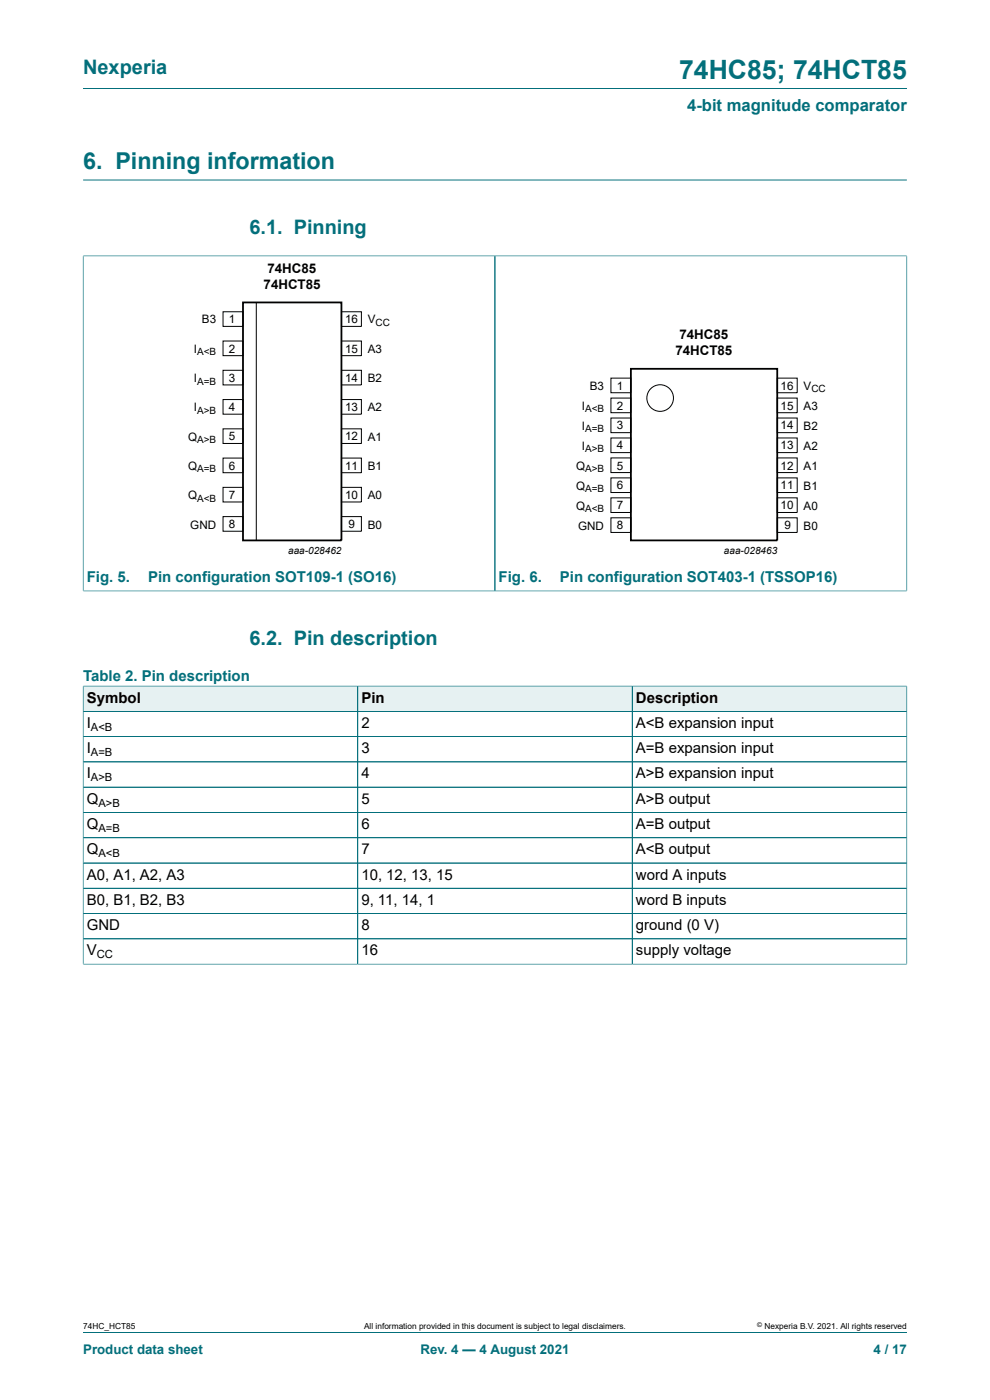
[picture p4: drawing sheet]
<svg xmlns="http://www.w3.org/2000/svg" width="210mm" height="297mm" viewBox="0 0 210 297" stroke-linecap="round" stroke-linejoin="round" font-family="sans-serif">
<path d="M17.6 18.8h174.8M17.6 38.2h174.8M17.6 54.3h174.8M17.6 54.2v71.2M105 54.3v71.1M192.4 54.2v71.2M17.6 125.4h174.8" fill="none" stroke="#036f7b" stroke-width=".21"/>
<g fill="none" stroke="#000" stroke-width=".21">
<path d="M47.3 66.1h4.2v3.1h-4.2zM47.3 72.3h4.2v3.1h-4.2zM47.3 78.6h4.2v3.1h-4.2zM54.4 64.2v50.5M72.4 78.6h4.3v3.1h-4.3zM72.4 66.1h4.3v3.1h-4.3zM72.4 72.3h4.3v3.1h-4.3zM47.3 84.8h4.2v3.1h-4.2zM47.3 91h4.2v3.1h-4.2zM47.3 97.2h4.2v3.1h-4.2zM72.4 91h4.3v3.1h-4.3zM72.4 97.2h4.3v3.1h-4.3z"/>
<path d="M72.4 84.8h4.3v3.1h-4.3zM129.6 80.2h4.2v3.1h-4.2zM129.6 84.4h4.2v3.2h-4.2zM129.6 88.7h4.2v3.1h-4.2zM129.6 92.9h4.2v3.1h-4.2zM129.6 97.1h4.2v3.2h-4.2zM164.9 97.1h4.2v3.2h-4.2zM164.9 88.7h4.2v3.1h-4.2zM164.9 92.9h4.2v3.1h-4.2zM164.9 80.2h4.2v3.1h-4.2zM164.9 84.4h4.2v3.2h-4.2zM47.3 103.4h4.2v3.1h-4.2z"/>
<path d="M47.3 109.6h4.2v3.1h-4.2zM72.4 103.4h4.3v3.1h-4.3zM72.4 109.6h4.3v3.1h-4.3zM129.6 101.4h4.2v3.1h-4.2zM129.6 105.6h4.2v3.1h-4.2zM129.6 109.8h4.2v3.2h-4.2zM164.9 105.6h4.2v3.1h-4.2zM164.9 109.8h4.2v3.2h-4.2zM164.9 101.4h4.2v3.1h-4.2z"/>
<circle cx="140" cy="84.4" r="2.82"/>
</g>
<path d="M51.5 64.2h20.9v50.4h-20.9zM133.8 78.2h31.1v36.4h-31.1z" fill="none" stroke="#000" stroke-width=".38"/>
<path d="M17.7 145.6h58.1v5.2h-58.1z" fill="#e6f1f2"/>
<path d="M17.6 145.5v5.4h58.3v-5.4h-58.3" fill="none" stroke="#036f7b" stroke-width=".21"/>
<path d="M75.9 145.6h58.1v5.2h-58.1z" fill="#e6f1f2"/>
<path d="M75.9 145.5h58.2v5.4h-58.2z" fill="none" stroke="#036f7b" stroke-width=".21"/>
<path d="M134.2 145.6h58.1v5.2h-58.1z" fill="#e6f1f2"/>
<g fill="none" stroke="#036f7b" stroke-width=".21">
<path d="M17.6 150.9h174.8M17.6 156.3h174.8M17.6 145.6v59M17.7 145.5h174.7M75.9 145.6v58.9M134.1 145.5v59M192.4 145.5v59.1M17.6 161.6h174.8M17.6 167h174.8M17.6 172.4h174.8M17.6 177.7h174.8M17.6 183.1h174.8"/>
<path d="M17.6 188.4h174.8M17.6 193.8h174.8M17.6 199.2h174.8M17.6 204.5h174.8M17.6 282.6h174.8"/>
</g>
<text font-size="5.6" fill="#036f7b" x="144.1" y="16.8">74HC85; 74HCT85</text>
<text font-size="4.9" fill="#036f7b" x="17.6" y="35.9">6. Pinning information</text>
<g font-size="4.2" fill="#036f7b">
<text x="17.6" y="15.6">Nexperia</text>
<text x="52.9" y="49.7">6.1. Pinning</text>
<text x="52.9" y="136.8">6.2. Pin description</text>
</g>
<text font-size="3.5" fill="#036f7b" x="145.8" y="23.7">4-bit magnitude comparator</text>
<g font-size="3.2" fill="#036f7b">
<text x="18.4" y="123.5">Fig. 5.</text>
<text x="31.4" y="123.5">Pin configuration SOT109-1 (SO16)</text>
<text x="105.8" y="123.5">Fig. 6.</text>
<text x="118.8" y="123.5">Pin configuration SOT403-1 (TSSOP16)</text>
<text x="17.6" y="144.5">Table 2. Pin description</text>
</g>
<g font-size="3.2">
<text x="18.4" y="149">Symbol</text>
<text x="76.7" y="149">Pin</text>
<text x="134.9" y="149">Description</text>
<text x="18.4" y="154.4">I</text>
<text x="76.7" y="154.4">2</text>
<text x="134.9" y="154.4">A&lt;B expansion input</text>
<text x="18.4" y="159.8">I</text>
<text x="76.7" y="159.8">3</text>
<text x="134.9" y="159.8">A=B expansion input</text>
<text x="18.4" y="165.1">I</text>
<text x="76.7" y="165.1">4</text>
<text x="134.9" y="165.1">A&gt;B expansion input</text>
<text x="18.4" y="170.5">Q</text>
<text x="76.7" y="170.5">5</text>
<text x="134.9" y="170.5">A&gt;B output</text>
<text x="18.4" y="175.9">Q</text>
<text x="76.7" y="175.9">6</text>
<text x="134.9" y="175.9">A=B output</text>
<text x="18.4" y="181.2">Q</text>
<text x="76.7" y="181.2">7</text>
<text x="134.9" y="181.2">A&lt;B output</text>
<text x="18.4" y="186.6">A0, A1, A2, A3</text>
<text x="18.4" y="191.9">B0, B1, B2, B3</text>
<text x="76.7" y="186.6">10, 12, 13, 15</text>
<text x="76.7" y="191.9">9, 11, 14, 1</text>
<text x="134.9" y="186.6">word A inputs</text>
<text x="134.9" y="191.9">word B inputs</text>
<text x="18.4" y="197.3">GND</text>
<text x="76.7" y="197.3">8</text>
<text x="134.9" y="197.3">ground (0 V)</text>
<text x="18.4" y="202.7">V</text>
<text x="76.7" y="202.7">16</text>
<text x="134.9" y="202.7">supply voltage</text>
</g>
<g font-size="2.8">
<text x="56.7" y="57.9">74HC85</text>
<text x="55.9" y="61.3">74HCT85</text>
<text x="144.1" y="72">74HC85</text>
<text x="143.3" y="75.4">74HCT85</text>
</g>
<g font-size="2.8" fill="#036f7b">
<text x="17.6" y="287.2">Product data sheet</text>
<text x="89.2" y="287.2">Rev. 4 — 4 August 2021</text>
<text x="185.3" y="287.2">4 / 17</text>
</g>
<g font-size="2.5">
<text x="42.8" y="68.6">B3</text>
<text x="48.6" y="68.6">1</text>
<text x="73.2" y="68.6">16</text>
<text x="78" y="68.6">V</text>
<text x="41.1" y="74.9">I</text>
<text x="48.6" y="74.8">2</text>
<text x="73.2" y="74.8">15</text>
<text x="78" y="74.9">A3</text>
<text x="41.1" y="81.1">I</text>
<text x="48.6" y="81">3</text>
<text x="73.2" y="81">14</text>
<text x="78" y="81.1">B2</text>
<text x="125.1" y="82.7">B3</text>
<text x="130.8" y="82.7">1</text>
<text x="165.6" y="82.7">16</text>
<text x="170.5" y="82.7">V</text>
<text x="41.1" y="87.3">I</text>
<text x="48.6" y="87.2">4</text>
<text x="73.2" y="87.2">13</text>
<text x="78" y="87.3">A2</text>
<text x="123.4" y="87">I</text>
<text x="130.8" y="86.9">2</text>
<text x="165.6" y="86.9">15</text>
<text x="170.5" y="87">A3</text>
<text x="39.9" y="93.5">Q</text>
<text x="48.6" y="93.4">5</text>
<text x="73.2" y="93.4">12</text>
<text x="78" y="93.5">A1</text>
<text x="123.4" y="91.2">I</text>
<text x="123.4" y="95.4">I</text>
<text x="130.8" y="91.1">3</text>
<text x="130.8" y="95.4">4</text>
<text x="165.6" y="91.1">14</text>
<text x="165.6" y="95.4">13</text>
<text x="170.5" y="91.2">B2</text>
<text x="170.5" y="95.4">A2</text>
<text x="39.9" y="99.7">Q</text>
<text x="48.6" y="99.6">6</text>
<text x="73.2" y="99.6">11</text>
<text x="78" y="99.7">B1</text>
<text x="122.2" y="99.7">Q</text>
<text x="130.8" y="99.6">5</text>
<text x="165.6" y="99.6">12</text>
<text x="170.5" y="99.7">A1</text>
<text x="39.9" y="105.9">Q</text>
<text x="48.6" y="105.8">7</text>
<text x="73.2" y="105.8">10</text>
<text x="78" y="105.9">A0</text>
<text x="122.2" y="103.9">Q</text>
<text x="130.8" y="103.8">6</text>
<text x="165.6" y="103.8">11</text>
<text x="170.5" y="103.9">B1</text>
<text x="40.4" y="112.1">GND</text>
<text x="48.6" y="112.1">8</text>
<text x="74" y="112.1">9</text>
<text x="78" y="112.1">B0</text>
<text x="122.2" y="108.1">Q</text>
<text x="122.6" y="112.4">GND</text>
<text x="130.8" y="108.1">7</text>
<text x="130.8" y="112.3">8</text>
<text x="165.6" y="108.1">10</text>
<text x="166.4" y="112.3">9</text>
<text x="170.5" y="108.1">A0</text>
<text x="170.5" y="112.4">B0</text>
</g>
<g font-size="2.4">
<text x="19.3" y="155">A&lt;B</text>
<text x="19.3" y="160.4">A=B</text>
<text x="19.3" y="165.8">A&gt;B</text>
<text x="20.9" y="171.1">A&gt;B</text>
<text x="20.9" y="176.5">A=B</text>
<text x="20.9" y="181.8">A&lt;B</text>
<text x="20.5" y="203.3">CC</text>
</g>
<g font-size="2.1">
<text x="79.7" y="69.1">CC</text>
<text x="41.8" y="75.4">A&lt;B</text>
<text x="41.8" y="81.6">A=B</text>
<text x="172.1" y="83.2">CC</text>
<text x="41.8" y="87.7">A&gt;B</text>
<text x="124.1" y="87.4">A&lt;B</text>
<text x="41.8" y="94">A&gt;B</text>
<text x="124.1" y="91.7">A=B</text>
<text x="124.1" y="95.9">A&gt;B</text>
<text x="41.8" y="100.2">A=B</text>
<text x="124.1" y="100.1">A&gt;B</text>
<text x="41.8" y="106.4">A&lt;B</text>
<text x="124.1" y="104.4">A=B</text>
<text x="124.1" y="108.6">A&lt;B</text>
<text x="61.1" y="117.5">aaa-028462</text>
<text x="153.6" y="117.5">aaa-028463</text>
</g>
<g font-size="1.8">
<text x="17.6" y="282">74HC_HCT85</text>
<text x="77.2" y="282">All information provided in this document is subject to legal disclaimers.</text>
<text x="162.2" y="282">Nexperia B.V. 2021. All rights reserved</text>
</g>
<text font-size="1.4" x="160.6" y="281.6">©</text>
</svg>
